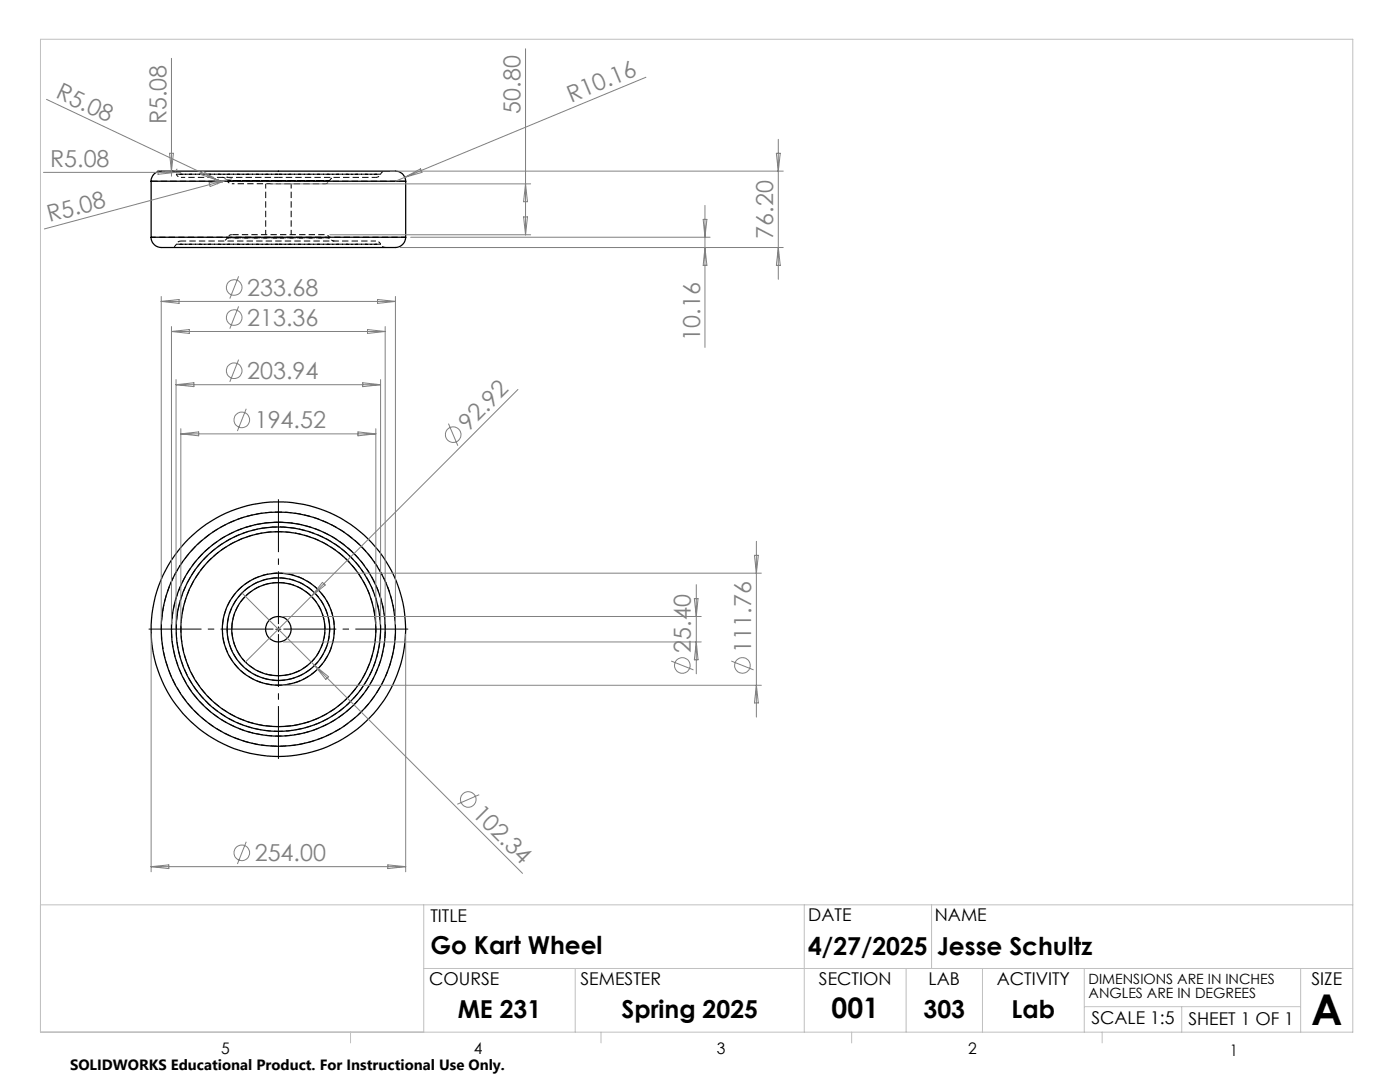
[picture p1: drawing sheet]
<svg xmlns="http://www.w3.org/2000/svg" width="279mm" height="216mm" viewBox="0 0 279 216" stroke-linecap="round" stroke-linejoin="round" font-family="sans-serif">
<path d="M55.6 34.8h20.4h-40.8h20.4M55.6 48.7h20.4h-40.8h20.4M64.9 46.8h-18.6M55.6 135.8a10.2 10.2 0 0 0 8.9-15.2 10.2 10.2 0 0 0-17.5-.6 10.2 10.2 0 0 0 7.8 15.7l.8 .1" fill="none" stroke="#000" stroke-width=".2" stroke-dasharray="1.3 .6" stroke-dashoffset="-.1" stroke-linecap="butt"/>
<path d="M36.1 35.4h19.5M55.6 35.4h19.4M55.6 145.9a20.4 20.4 0 0 0 18-30 20.4 20.4 0 0 0-35-1.7 20.4 20.4 0 0 0 14.9 31.6l2.1 .1" fill="none" stroke="#000" stroke-width=".2" stroke-dasharray="1.3 .6" stroke-dashoffset=".4" stroke-linecap="butt"/>
<path d="M55.6 36h10.2h-20.5h10.3M55.6 47.5h10.2h-20.5h10.3M75 48.1h-38.9" fill="none" stroke="#000" stroke-width=".2" stroke-dasharray="1.3 .6" stroke-dashoffset=".2" stroke-linecap="butt"/>
<path d="M46.3 36.7h9.3M55.6 36.7h9.3" fill="none" stroke="#000" stroke-width=".2" stroke-dasharray="1.3 .6" stroke-dashoffset=".8" stroke-linecap="butt"/>
<g fill="none" stroke="#000" stroke-width=".2" stroke-dasharray="1.3 .6" stroke-dashoffset=".6" stroke-linecap="butt">
<path d="M34.2 34.1a1.02 1.02 0 0 1 1 .7M35.2 34.8a1.02 1.02 0 0 0 .9 .6M44.4 35.4a1.02 1.02 0 0 1 .9 .6M45.3 36a1.02 1.02 0 0 0 1 .7M64.9 36.7a1.02 1.02 0 0 0 .9-.7M65.8 36a1.02 1.02 0 0 1 .9-.6M75 35.4a1.02 1.02 0 0 0 1-.6M76 34.8a1.02 1.02 0 0 1 .9-.7M35.2 48.7a1.02 1.02 0 0 1-1 .7M36.1 48.1a1.02 1.02 0 0 0-.9 .6M45.3 47.5a1.02 1.02 0 0 1-.9 .6M46.3 46.8a1.02 1.02 0 0 0-1 .7"/>
<path d="M65.8 47.5a1.02 1.02 0 0 0-.9-.7M66.7 48.1a1.02 1.02 0 0 1-.9-.6M76 48.7a1.02 1.02 0 0 0-1-.6M76.9 49.4a1.02 1.02 0 0 1-.9-.7M55.6 102.2a23.4 23.4 0 0 1 20.6 34.4 23.4 23.4 0 0 1-40.1 1.8 23.4 23.4 0 0 1 17.3-36.1l2.2-.1"/>
</g>
<path d="M53 36.7v10.1M55.6 47.3h-25.4M58.1 46.8v-10.1M81 47.3h-25.4M55.6 104.2a21.3 21.3 0 0 0-18.8 31.4 21.3 21.3 0 0 0 36.5 1.8 21.3 21.3 0 0 0-15.7-33.1l-2-.1" fill="none" stroke="#000" stroke-width=".2" stroke-dasharray="1.3 .6" stroke-dashoffset=".3" stroke-linecap="butt"/>
<path d="M30.2 36.2h50.8M55.6 116.2a9.3 9.3 0 0 1 8.1 13.8 9.3 9.3 0 0 1-15.9 .6 9.3 9.3 0 0 1 7.1-14.3l.7-.1" fill="none" stroke="#000" stroke-width=".2" stroke-dasharray="1.3 .6" stroke-linecap="butt"/>
<g fill="none" stroke="#000" stroke-width=".25">
<path d="M30.2 36.2a2.23 2.23 0 0 1 2.8-2.1h45.4a2.15 2.15 0 0 1 2.6 2.1M30.2 36.2h50.8M30.2 36.2v11.1M81 36.2v11.1M30.2 47.3a2.34 2.34 0 0 0 3 2.1h45.3a2.18 2.18 0 0 0 2.5-2.1M30.2 47.3h50.8"/>
<circle cx="55.5" cy="125.6" r="10.2"/>
<circle cx="55.5" cy="125.5" r="9.3"/>
<circle cx="55.5" cy="125.5" r="11.2"/>
<circle cx="55.5" cy="125.5" r="19.5"/>
<circle cx="55.5" cy="125.6" r="20.4"/>
<circle cx="55.5" cy="125.6" r="21.3"/>
<circle cx="55.5" cy="125.6" r="25.4"/>
<circle cx="55.5" cy="125.5" r="23.4"/>
<circle cx="55.5" cy="125.6" r="2.54"/>
</g>
<path d="M55.6 106.1a19.5 19.5 0 0 1 17 28.9 19.5 19.5 0 0 1-33.5 .8 19.5 19.5 0 0 1 15.5-29.7h1" fill="none" stroke="#000" stroke-width=".2" stroke-dasharray="1.3 .6" stroke-dashoffset=".5" stroke-linecap="butt"/>
<path d="M55.6 114.4a11.2 11.2 0 0 0-9.8 16.5 11.2 11.2 0 0 0 19.2 .6 11.2 11.2 0 0 0-8.7-17.1h-.7" fill="none" stroke="#000" stroke-width=".2" stroke-dasharray="1.3 .6" stroke-dashoffset="-.2" stroke-linecap="butt"/>
<g fill="none" stroke="#808080" stroke-width=".2">
<path d="M9.3 19.8l34.2 16.2M34.2 11.6v23.6M104.9 9.7v37.1M128.9 15.4l-50 20.8M8.7 34.4h27.4M31.5 34l3.6 .4-3.6 .4zM33.8 30.6h.8l-.4 3.5zM35.4 33.7l-.2 .3M40.4 34.1l3.1 1.9-3.4-1.2zM41.7 36.5l3.6-.6-3.4 1.3zM43.5 36l.9 .4M43.7 35.7a.99 .99 0 0 0-.3 1.1"/>
<path d="M45.3 35.9l-36.4 9.8M45.4 35.2l-.1 .1M46.2 35.7l-.9 .2M54 36.7h51.9M77.9 34.1h78.4M80.8 35.4l3.1-1.7 .3 .7zM104.9 36.7l.4 3.6h-.8zM154.9 30.6h.8l-.4 3.5zM155.3 27.8v27.9M32.2 59.2v65.3M47.6 55.1l-1.7 4.5M65.8 46.8h40.1"/>
<path d="M75.4 59.8l3.5 .3-3.5 .4zM78.9 59.2v65.3M79.9 49.4h76.4M82 47.3h59.7M104.5 43.3h.8l-.4 3.5zM140.3 43.8h.8l-.4 3.5zM140.7 41v28.3M140.7 49.4l.4 3.6h-.8zM155.3 49.4l.4 3.6h-.8zM32.2 60.1h46.7M32.2 60.1l3.5-.3v.7zM34.2 65.2v59.3"/>
<path d="M34.2 66.1h42.7M34.2 66.1l3.6-.3v.7zM35.1 75.7v48.8M35.1 76.8h40.9M35.1 76.8l3.6-.4v.8zM47.6 71.8l-1.7 4.4M47.6 61.1l-1.7 4.5M72.4 76.4l3.6 .4-3.6 .4zM73.3 65.8l3.6 .3-3.6 .4zM76 75.7v48.8M76.9 65.2v59.3M103.4 77.7l-41.3 41.3"/>
<path d="M36.1 85.5v39M36.1 86.6h38.9M36.1 86.6l3.6-.4v.8zM49.1 81.6l-1.7 4.4M71.4 86.2l3.6 .4-3.6 .4zM75 85.5v39M89.5 84.5l1.9 4.4M48.3 118.3l14.5 14.5M56.6 114.4h95.3M62.1 119l-13.1 13.1M64.3 116.2l.6 .5-2.8 2.3zM138.6 119.5h.7l-.3 3.5z"/>
<path d="M139 116.7v17.7M150.6 110.8h.7l-.3 3.6zM151 108v35.1M30.2 126.5v47.5M56.6 123h83.3M56.6 128.1h83.3M56.6 136.7h95.3M62.8 132.8l41.5 41.5M62.8 132.8l2.8 2.2-.6 .6zM81 126.5v47.5M133.9 131.9l4.5 1.8M139 128.1l.3 3.6h-.7z"/>
<path d="M145.9 131.9l4.5 1.8M151 136.7l.3 3.6h-.7zM95.6 158.6l-4.3 1.9M30.2 172.9h50.8M30.2 172.9l3.5-.3v.7zM49.1 168l-1.7 4.4M77.4 172.6l3.6 .3-3.6 .4z"/>
<circle cx="46.7" cy="57.4" r="1.56"/>
<circle cx="46.7" cy="63.4" r="1.56"/>
<circle cx="46.7" cy="74" r="1.55"/>
<circle cx="48.3" cy="83.8" r="1.55"/>
<circle cx="90.5" cy="86.7" r="1.56"/>
<circle cx="136.2" cy="132.8" r="1.55"/>
<circle cx="148.2" cy="132.8" r="1.56"/>
<circle cx="93.5" cy="159.5" r="1.55"/>
<circle cx="48.3" cy="170.2" r="1.55"/>
</g>
<path d="M54.6 125.5h-24.9M55.6 124.5v-24.9M55.6 126.5v24.9M56.6 125.5h24.9" fill="none" stroke="#000" stroke-width=".2" stroke-dasharray="15.2 1.3 1.3 1.3" stroke-dashoffset="4.7" stroke-linecap="butt"/>
<path d="M55 125.6h1.1M55.6 125.1v.9" fill="none" stroke="#000" stroke-width=".2"/>
<g fill="none" stroke="#c0c0c0" stroke-width=".2">
<path d="M8.1 7.8h261.9v198.2h-261.9zM8.1 180.6h261.9M84.6 180.6v25.4M84.6 193.3h185.4M114.8 193.3v12.7M160.5 180.6v25.4M180.8 193.3v12.7M185.9 180.6v12.7M196.1 193.3v12.7M216.4 193.3v12.7M259.6 193.3v12.7M70 206v2.1"/>
<path d="M119.9 206v2.1M170 206v2.1M216.4 200.9h43.2M220 206v2.1M235.8 200.9v5.1"/>
</g>
<text font-size="8.5" x="261.7" y="204.6">A</text>
<text font-size="5.6" x="166" y="203.1">001</text>
<g font-size="4.9">
<text x="85.9" y="190.4">Go Kart Wheel</text>
<text x="161.3" y="190.5">4/27/2025</text>
<text x="187" y="190.5">Jesse Schultz</text>
<text x="91.3" y="203.2">ME 231</text>
<text x="124" y="203.1">Spring 2025</text>
<text x="184.3" y="203.1">303</text>
<text x="201.9" y="203.2">Lab</text>
</g>
<g font-size="4.7" fill="#808080">
<text x="10.9" y="19.4" transform="rotate(25 10.9 19.4)">R5.08</text>
<text x="103.9" y="22.7" transform="rotate(-90 103.9 22.7)">50.80</text>
<text x="114" y="20.5" transform="rotate(-23 114 20.5)">R10.16</text>
<text x="33.3" y="24.8" transform="rotate(-90 33.3 24.8)">R5.08</text>
<text x="10" y="33.4">R5.08</text>
<text x="9.9" y="44.4" transform="rotate(-15 9.9 44.4)">R5.08</text>
<text x="154.3" y="47.6" transform="rotate(-90 154.3 47.6)">76.20</text>
<text x="49.3" y="59.1">233.68</text>
<text x="49.3" y="65.1">213.36</text>
<text x="139.7" y="68" transform="rotate(-90 139.7 68)">10.16</text>
<text x="49.3" y="75.7">203.94</text>
<text x="50.8" y="85.5">194.52</text>
<text x="93.5" y="86.1" transform="rotate(-45 93.5 86.1)">92.92</text>
<text x="137.9" y="130.2" transform="rotate(-90 137.9 130.2)">25.40</text>
<text x="149.9" y="130.2" transform="rotate(-90 149.9 130.2)">111.76</text>
<text x="94.1" y="162.5" transform="rotate(45 94.1 162.5)">102.34</text>
<text x="50.8" y="171.9">254.00</text>
</g>
<g font-size="3.5">
<text x="85.9" y="183.9">TITLE</text>
<text x="161.3" y="183.8">DATE</text>
<text x="186.6" y="183.8">NAME</text>
<text x="85.6" y="196.5">COURSE</text>
<text x="115.9" y="196.5">SEMESTER</text>
<text x="163.4" y="196.5">SECTION</text>
<text x="185.3" y="196.5">LAB</text>
<text x="198.9" y="196.5">ACTIVITY</text>
<text x="261.7" y="196.5">SIZE</text>
<text x="217.8" y="204.4">SCALE 1:5</text>
<text x="237.2" y="204.4">SHEET 1 OF 1</text>
</g>
<g font-size="3.2">
<text x="44.2" y="210.4">5</text>
<text x="94.6" y="210.3">4</text>
<text x="143.1" y="210.4">3</text>
<text x="193.2" y="210.3">2</text>
<text x="245.4" y="210.6">1</text>
</g>
<text font-size="3" x="14" y="213.5">SOLIDWORKS Educational Product. For Instructional Use Only.</text>
<g font-size="2.8">
<text x="217.2" y="196.4">DIMENSIONS ARE IN INCHES</text>
<text x="217.2" y="199.2">ANGLES ARE IN DEGREES</text>
</g>
</svg>
